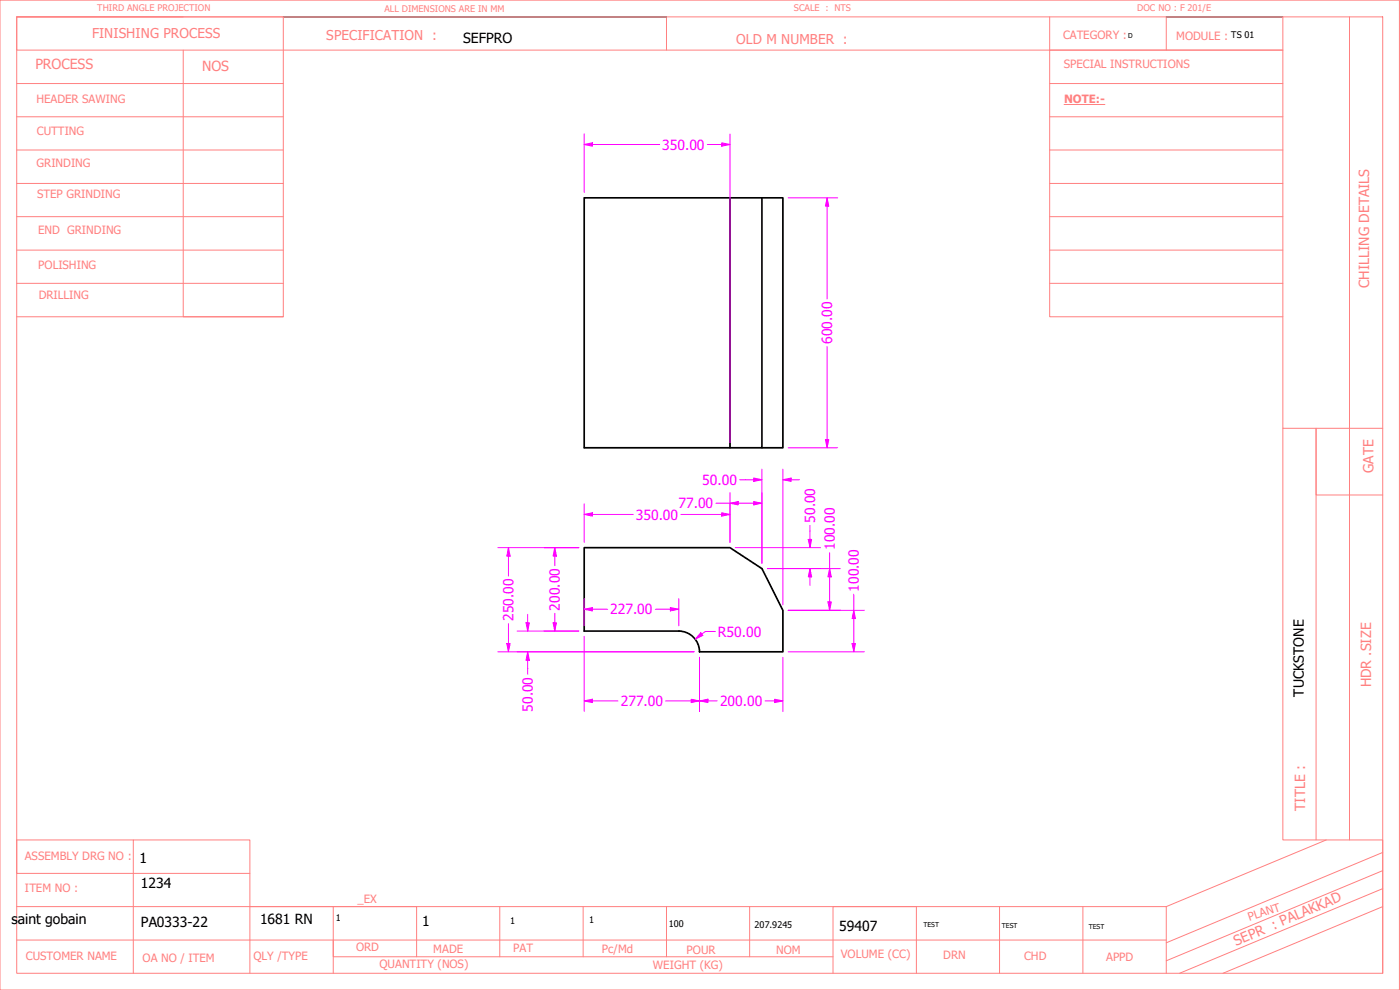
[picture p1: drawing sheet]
<svg xmlns="http://www.w3.org/2000/svg" width="420mm" height="297mm" viewBox="0 0 420 297" stroke-linecap="round" stroke-linejoin="round" font-family="sans-serif">
<!-- layer: Visible (ANSI) -->
<path d="M219.1 59.4h9.6v75h-9.6zM219.1 59.4h-43.8v75h43.8M228.7 59.4h6.2v75h-6.2M175.3 164.3h43.8l9.6 6.3 6.2 12.5v12.5h-25a6.3 6.3 0 0 0-6.2-6.3h-28.4z" fill="none" stroke="#000" stroke-width=".51"/>
<!-- layer: SEPR TEMP BORDER -->
<g fill="none" stroke="#ff8080" stroke-width=".3">
<path d="M0 0h420v297h-420zM5 5.1v9.9h380h-70v80h70M5 5.1h80v89.9h-80M5 5.1h410v286.9h-410zM5 5.1h50M55 15v80h30M200 5.1v9.9M315 5.1v9.9M350 5.1v9.9M385 5.1v123.4h30M405 5.1v246.9M5 25.1h80"/>
<path d="M5 35h80M315 25.1h70M315 35h70M5 45h80M5 55h80M315 45h70M315 55h70M5 65h80M5 75h80M315 65h70M315 75h70M5 85h80"/>
<path d="M315 85h70M385 128.5v123.5h30v40M415 148.5h-20v-20v123.5M40 252h-35v10.1h70M398 252l-48 20M415 255.8l-65 27.1M5 272h345M75 272h25v20M100 272h25v15.1M150 272v15.1M175 272v15.1M200 272v15.1"/>
<path d="M225 272v15.1M300 272v20M325 272v20M350 272v20M415 272l-48 20M415 266.6l-61 25.4M415 261.2l-65 27.1M5 282.1h345M40 292v-40h35v40M100 282.1v5h150M250 292v-20h25v20"/>
</g>
<!-- layer: Sketch Geometry (ANSI) -->
<path d="M85 5.1h115M350 5.1h35" fill="none" stroke="#000" stroke-width=".3"/>
<!-- layer: TEXT -->
<path d="M319.3 31.4h12.3" fill="none" stroke="#ff8080" stroke-width=".3"/>
<!-- layer: Dimension (ANSI) -->
<path d="M152.6 164.3v2.6" fill="none" stroke="#f0f" stroke-width=".3"/>
<path d="M152.6 164.3l.5 2.6h-1z" fill-rule="evenodd" fill="#f0f"/>
<path d="M152.6 164.3l.5 2.6h-1zM152.6 193.1v2.5" fill="none" stroke="#f0f" stroke-width=".3"/>
<path d="M152.1 193.1h1l-.5 2.5z" fill-rule="evenodd" fill="#f0f"/>
<path d="M149.4 164.3h24.3M152.6 166.9v5.9M149.4 195.6h58.9M152.1 193.1h1l-.5 2.5zM152.6 187.1v6M158.4 186.9v2.4" fill="none" stroke="#f0f" stroke-width=".3"/>
<path d="M157.9 186.9h1l-.5 2.4z" fill-rule="evenodd" fill="#f0f"/>
<path d="M157.9 186.9h1l-.5 2.4zM158.4 195.6v2.5" fill="none" stroke="#f0f" stroke-width=".3"/>
<path d="M158.4 195.6l.5 2.5h-1z" fill-rule="evenodd" fill="#f0f"/>
<path d="M166.5 164.3v2.6M155.2 189.3h18.5M155.2 195.6h53.1M158.4 195.6l.5 2.5h-1zM158.4 184.3v2.6M158.4 198.1v4.2" fill="none" stroke="#f0f" stroke-width=".3"/>
<path d="M166.5 164.3l.5 2.6h-1z" fill-rule="evenodd" fill="#f0f"/>
<path d="M166.5 164.3l.5 2.6h-1zM166.5 186.9v2.4" fill="none" stroke="#f0f" stroke-width=".3"/>
<path d="M166 186.9h1l-.5 2.4z" fill-rule="evenodd" fill="#f0f"/>
<path d="M175.3 154.4h2.5M163.3 164.3h10.4M166.5 166.9v2.8M163.3 189.3h10.4M166 186.9h1l-.5 2.4zM166.5 184v2.9" fill="none" stroke="#f0f" stroke-width=".3"/>
<path d="M175.3 154.4l2.5-.6v1.1z" fill-rule="evenodd" fill="#f0f"/>
<path d="M175.3 154.4l2.5-.6v1.1zM216.6 154.4h2.5" fill="none" stroke="#f0f" stroke-width=".3"/>
<path d="M216.6 153.8l2.5 .6-2.5 .5z" fill-rule="evenodd" fill="#f0f"/>
<path d="M175.3 151.2v11.5M177.8 154.4h12.3M204.3 154.4h12.3M216.6 153.8l2.5 .6-2.5 .5zM219.1 151.2v11.5M219.1 151h2.5" fill="none" stroke="#f0f" stroke-width=".3"/>
<path d="M219.1 151l2.5-.5v1z" fill-rule="evenodd" fill="#f0f"/>
<path d="M219.1 151l2.5-.5v1zM226.2 151h2.5" fill="none" stroke="#f0f" stroke-width=".3"/>
<path d="M226.2 150.5l2.5 .5-2.5 .5z" fill-rule="evenodd" fill="#f0f"/>
<path d="M214.9 151h4.2M219.1 147.8v14.9M221.6 151h4.6M226.2 150.5l2.5 .5-2.5 .5zM226.2 143.9h2.5M228.7 147.8v21.2" fill="none" stroke="#f0f" stroke-width=".3"/>
<path d="M226.2 143.4l2.5 .5-2.5 .5z" fill-rule="evenodd" fill="#f0f"/>
<path d="M226.2 143.4l2.5 .5-2.5 .5zM234.9 143.9h2.5" fill="none" stroke="#f0f" stroke-width=".3"/>
<path d="M234.9 143.9l2.5-.5v1z" fill-rule="evenodd" fill="#f0f"/>
<path d="M222 143.9h4.2M228.7 140.8v28.2M234.9 143.9l2.5-.5v1zM234.9 140.8v40.7M237.4 143.9h2.6M243.1 161.8v2.5" fill="none" stroke="#f0f" stroke-width=".3"/>
<path d="M242.6 161.8h1l-.5 2.5z" fill-rule="evenodd" fill="#f0f"/>
<path d="M242.6 161.8h1l-.5 2.5zM243.1 170.6v2.5" fill="none" stroke="#f0f" stroke-width=".3"/>
<path d="M243.1 170.6l.5 2.5h-1z" fill-rule="evenodd" fill="#f0f"/>
<path d="M243.1 157.7v4.1M220.7 164.3h25.6M230.3 170.6h16M243.1 170.6l.5 2.5h-1zM243.1 173.1v2.5M249 170.6v2.5" fill="none" stroke="#f0f" stroke-width=".3"/>
<path d="M249 170.6l.5 2.5h-1z" fill-rule="evenodd" fill="#f0f"/>
<path d="M249 170.6l.5 2.5h-1zM249 180.6v2.5" fill="none" stroke="#f0f" stroke-width=".3"/>
<path d="M248.5 180.6h1l-.5 2.5z" fill-rule="evenodd" fill="#f0f"/>
<path d="M230.3 170.6h21.9M249 165.8v4.8M249 173.1v7.5M236.5 183.1h15.7M248.5 180.6h1l-.5 2.5zM256.2 183.1v2.5" fill="none" stroke="#f0f" stroke-width=".3"/>
<path d="M256.2 183.1l.5 2.5h-1z" fill-rule="evenodd" fill="#f0f"/>
<path d="M256.2 183.1l.5 2.5h-1zM256.2 193.1v2.5" fill="none" stroke="#f0f" stroke-width=".3"/>
<path d="M255.7 193.1h1l-.5 2.5z" fill-rule="evenodd" fill="#f0f"/>
<path d="M256.2 178.3v4.8M236.5 195.6h22.9M236.5 183.1h22.9M255.7 193.1h1l-.5 2.5zM256.2 185.6v7.5M175.3 210.3h2.5" fill="none" stroke="#f0f" stroke-width=".3"/>
<path d="M175.3 210.3l2.5-.5v1z" fill-rule="evenodd" fill="#f0f"/>
<path d="M175.3 210.3l2.5-.5v1zM207.5 210.3h2.4" fill="none" stroke="#f0f" stroke-width=".3"/>
<path d="M207.5 209.8l2.4 .5-2.4 .5z" fill-rule="evenodd" fill="#f0f"/>
<path d="M175.3 190.9v22.6M209.9 197.2v16.3M177.8 210.3h7.7M199.8 210.3h7.7M207.5 209.8l2.4 .5-2.4 .5zM209.9 210.3h2.6" fill="none" stroke="#f0f" stroke-width=".3"/>
<path d="M209.9 210.3l2.6-.5v1z" fill-rule="evenodd" fill="#f0f"/>
<path d="M209.9 210.3l2.6-.5v1zM232.5 210.3h2.4" fill="none" stroke="#f0f" stroke-width=".3"/>
<path d="M232.5 209.8l2.4 .5-2.4 .5z" fill-rule="evenodd" fill="#f0f"/>
<path d="M175.3 182.8h2.5M209.9 197.2v16.3M234.9 197.2v16.3M212.5 210.3h2.8M229.6 210.3h2.9M232.5 209.8l2.4 .5-2.4 .5z" fill="none" stroke="#f0f" stroke-width=".3"/>
<path d="M175.3 182.8l2.5-.5v1z" fill-rule="evenodd" fill="#f0f"/>
<path d="M175.3 182.8l2.5-.5v1zM201.2 182.8h2.5" fill="none" stroke="#f0f" stroke-width=".3"/>
<path d="M201.2 182.3l2.5 .5-2.5 .5z" fill-rule="evenodd" fill="#f0f"/>
<path d="M175.3 179.6v8.2M203.7 179.6v8.2M177.8 182.8h4.6M196.7 182.8h4.5M201.2 182.3l2.5 .5-2.5 .5zM210.6 190.2l-1.9 1.6" fill="none" stroke="#f0f" stroke-width=".3"/>
<path d="M210.3 189.9l.6 .8-2.2 1.1z" fill-rule="evenodd" fill="#f0f"/>
<path d="M175.3 43.4h2.5M210.3 189.9l.6 .8-2.2 1.1zM214.7 189.5h-3l-1.1 .7" fill="none" stroke="#f0f" stroke-width=".3"/>
<path d="M175.3 43.4l2.5-.6v1.1z" fill-rule="evenodd" fill="#f0f"/>
<path d="M175.3 43.4l2.5-.6v1.1zM216.6 43.4h2.5" fill="none" stroke="#f0f" stroke-width=".3"/>
<path d="M216.6 42.8l2.5 .6-2.5 .5z" fill-rule="evenodd" fill="#f0f"/>
<path d="M175.3 40.2v17.6M177.8 43.4h20.2M212.3 43.4h4.3M216.6 42.8l2.5 .6-2.5 .5zM219.1 40.2v92.6M248.2 59.4v2.4" fill="none" stroke="#f0f" stroke-width=".3"/>
<path d="M248.2 59.4l.5 2.4h-1z" fill-rule="evenodd" fill="#f0f"/>
<path d="M248.2 59.4l.5 2.4h-1zM248.2 131.9v2.5" fill="none" stroke="#f0f" stroke-width=".3"/>
<path d="M247.7 131.9h1l-.5 2.5z" fill-rule="evenodd" fill="#f0f"/>
<path d="M236.5 59.4h14.9M248.2 61.8v27.9M248.2 104v27.9M236.5 134.4h14.9M247.7 131.9h1l-.5 2.5z" fill="none" stroke="#f0f" stroke-width=".3"/>
<g font-size="4.2">
<text x="139" y="12.9">SEFPRO</text>
<text x="391.3" y="209" transform="rotate(-90 391.3 209)">TUCKSTONE</text>
<text x="41.9" y="259">1</text>
<text x="42.3" y="266.3">1234</text>
<text x="3.5" y="277.4">s</text>
<text x="5.3" y="277.4">aint gobain</text>
<text x="42.3" y="278.1">PA0333-22</text>
<text x="78" y="277.1">1681 RN</text>
<text x="126.7" y="277.9">1</text>
<text x="251.8" y="279.2">59407</text>
</g>
<g font-size="4.2" fill="#ff8080">
<text x="10.6" y="20.8">PROCESS</text>
<text x="60.6" y="21.4">NOS</text>
<text x="410.9" y="86.3" transform="rotate(-90 410.9 86.3)">CHILLING DETAILS</text>
<text x="412.2" y="141.9" transform="rotate(-90 412.2 141.9)">GATE</text>
<text x="411.5" y="206.2" transform="rotate(-90 411.5 206.2)">HDR .SIZE</text>
<text x="391.7" y="243.3" transform="rotate(-90 391.7 243.3)">TITLE :</text>
<text x="371" y="283.8" transform="rotate(-23 371 283.8)">SEPR : PALAKKAD</text>
</g>
<g font-size="4.2" fill="#f0f">
<text x="198.8" y="44.9">350.00</text>
<text x="249.7" y="103.2" transform="rotate(-90 249.7 103.2)">600.00</text>
<text x="210.8" y="145.5">50.00</text>
<text x="190.8" y="155.9">350.00</text>
<text x="203.6" y="152.5">77.00</text>
<text x="244.6" y="156.8" transform="rotate(-90 244.6 156.8)">50.00</text>
<text x="250.5" y="165" transform="rotate(-90 250.5 165)">100.00</text>
<text x="257.7" y="177.5" transform="rotate(-90 257.7 177.5)">100.00</text>
<text x="168" y="183.2" transform="rotate(-90 168 183.2)">200.00</text>
<text x="183.1" y="184.3">227.00</text>
<text x="154.1" y="186.3" transform="rotate(-90 154.1 186.3)">250.00</text>
<text x="215.5" y="191">R50.00</text>
<text x="159.9" y="213.5" transform="rotate(-90 159.9 213.5)">50.00</text>
<text x="186.3" y="211.8">277.00</text>
<text x="216.1" y="211.8">200.00</text>
</g>
<g font-size="4.1" fill="#ff8080">
<text x="27.6" y="11.4">FINISHING PROCESS</text>
<text x="97.9" y="12.1">SPECIFICATION :</text>
<text x="220.9" y="13.1">OLD M NUMBER :</text>
</g>
<g font-size="3.4" fill="#ff8080">
<text x="319" y="11.7">CATEGORY :</text>
<text x="353" y="11.9">MODULE :</text>
<text x="319.3" y="20.4">SPECIAL INSTRUCTIONS</text>
<text x="10.9" y="30.8">HEADER SAWING</text>
<text x="319.3" y="30.8">NOTE:-</text>
<text x="11" y="40.4">CUTTING</text>
<text x="11" y="50">GRINDING</text>
<text x="11.1" y="59.4">STEP GRINDING</text>
<text x="11.5" y="70.1">END GRINDING</text>
<text x="11.5" y="80.6">POLISHING</text>
<text x="11.6" y="89.8">DRILLING</text>
<text x="7.4" y="258">ASSEMBLY DRG NO :</text>
<text x="7.5" y="267.6">ITEM NO :</text>
<text x="107.3" y="271.1">_EX</text>
<text x="375" y="276.3" transform="rotate(-18 375 276.3)">PLANT</text>
<text x="106.9" y="285.2">ORD</text>
<text x="130" y="286">MADE</text>
<text x="154" y="285.7">PAT</text>
<text x="180.7" y="286">Pc/Md</text>
<text x="206.1" y="286.1">POUR</text>
<text x="233" y="286.2">NOM</text>
<text x="252.3" y="287.6">VOLUME (CC)</text>
<text x="283.1" y="287.8">DRN</text>
<text x="7.7" y="288.1">CUSTOMER NAME</text>
<text x="42.8" y="288.8">OA NO / ITEM</text>
<text x="76.1" y="288.1">QLY /TYPE</text>
<text x="113.9" y="290.4">QUANTITY (NOS)</text>
<text x="196" y="290.9">WEIGHT (KG)</text>
<text x="307.3" y="288.1">CHD</text>
<text x="332" y="288.3">APPD</text>
</g>
<g font-size="2.7" fill="#ff8080">
<text x="29.2" y="3.4">THIRD ANGLE PROJECTION</text>
<text x="115.4" y="3.5">ALL DIMENSIONS ARE IN MM</text>
<text x="238.3" y="3.4">SCALE : NTS</text>
<text x="341.3" y="3.3">DOC NO : F 201/E</text>
</g>
<g font-size="2.7">
<text x="369.5" y="11.5">TS 01</text>
<text x="100.8" y="276.4">1</text>
<text x="153.1" y="277.3">1</text>
<text x="176.8" y="277">1</text>
<text x="200.7" y="278.1">100</text>
<text x="226.4" y="278.4">207.9245</text>
</g>
<g font-size="2">
<text x="338.6" y="11.5">D</text>
<text x="277.1" y="278.1">TEST</text>
<text x="300.7" y="278.4">TEST</text>
<text x="326.8" y="278.8">TEST</text>
</g>
</svg>
